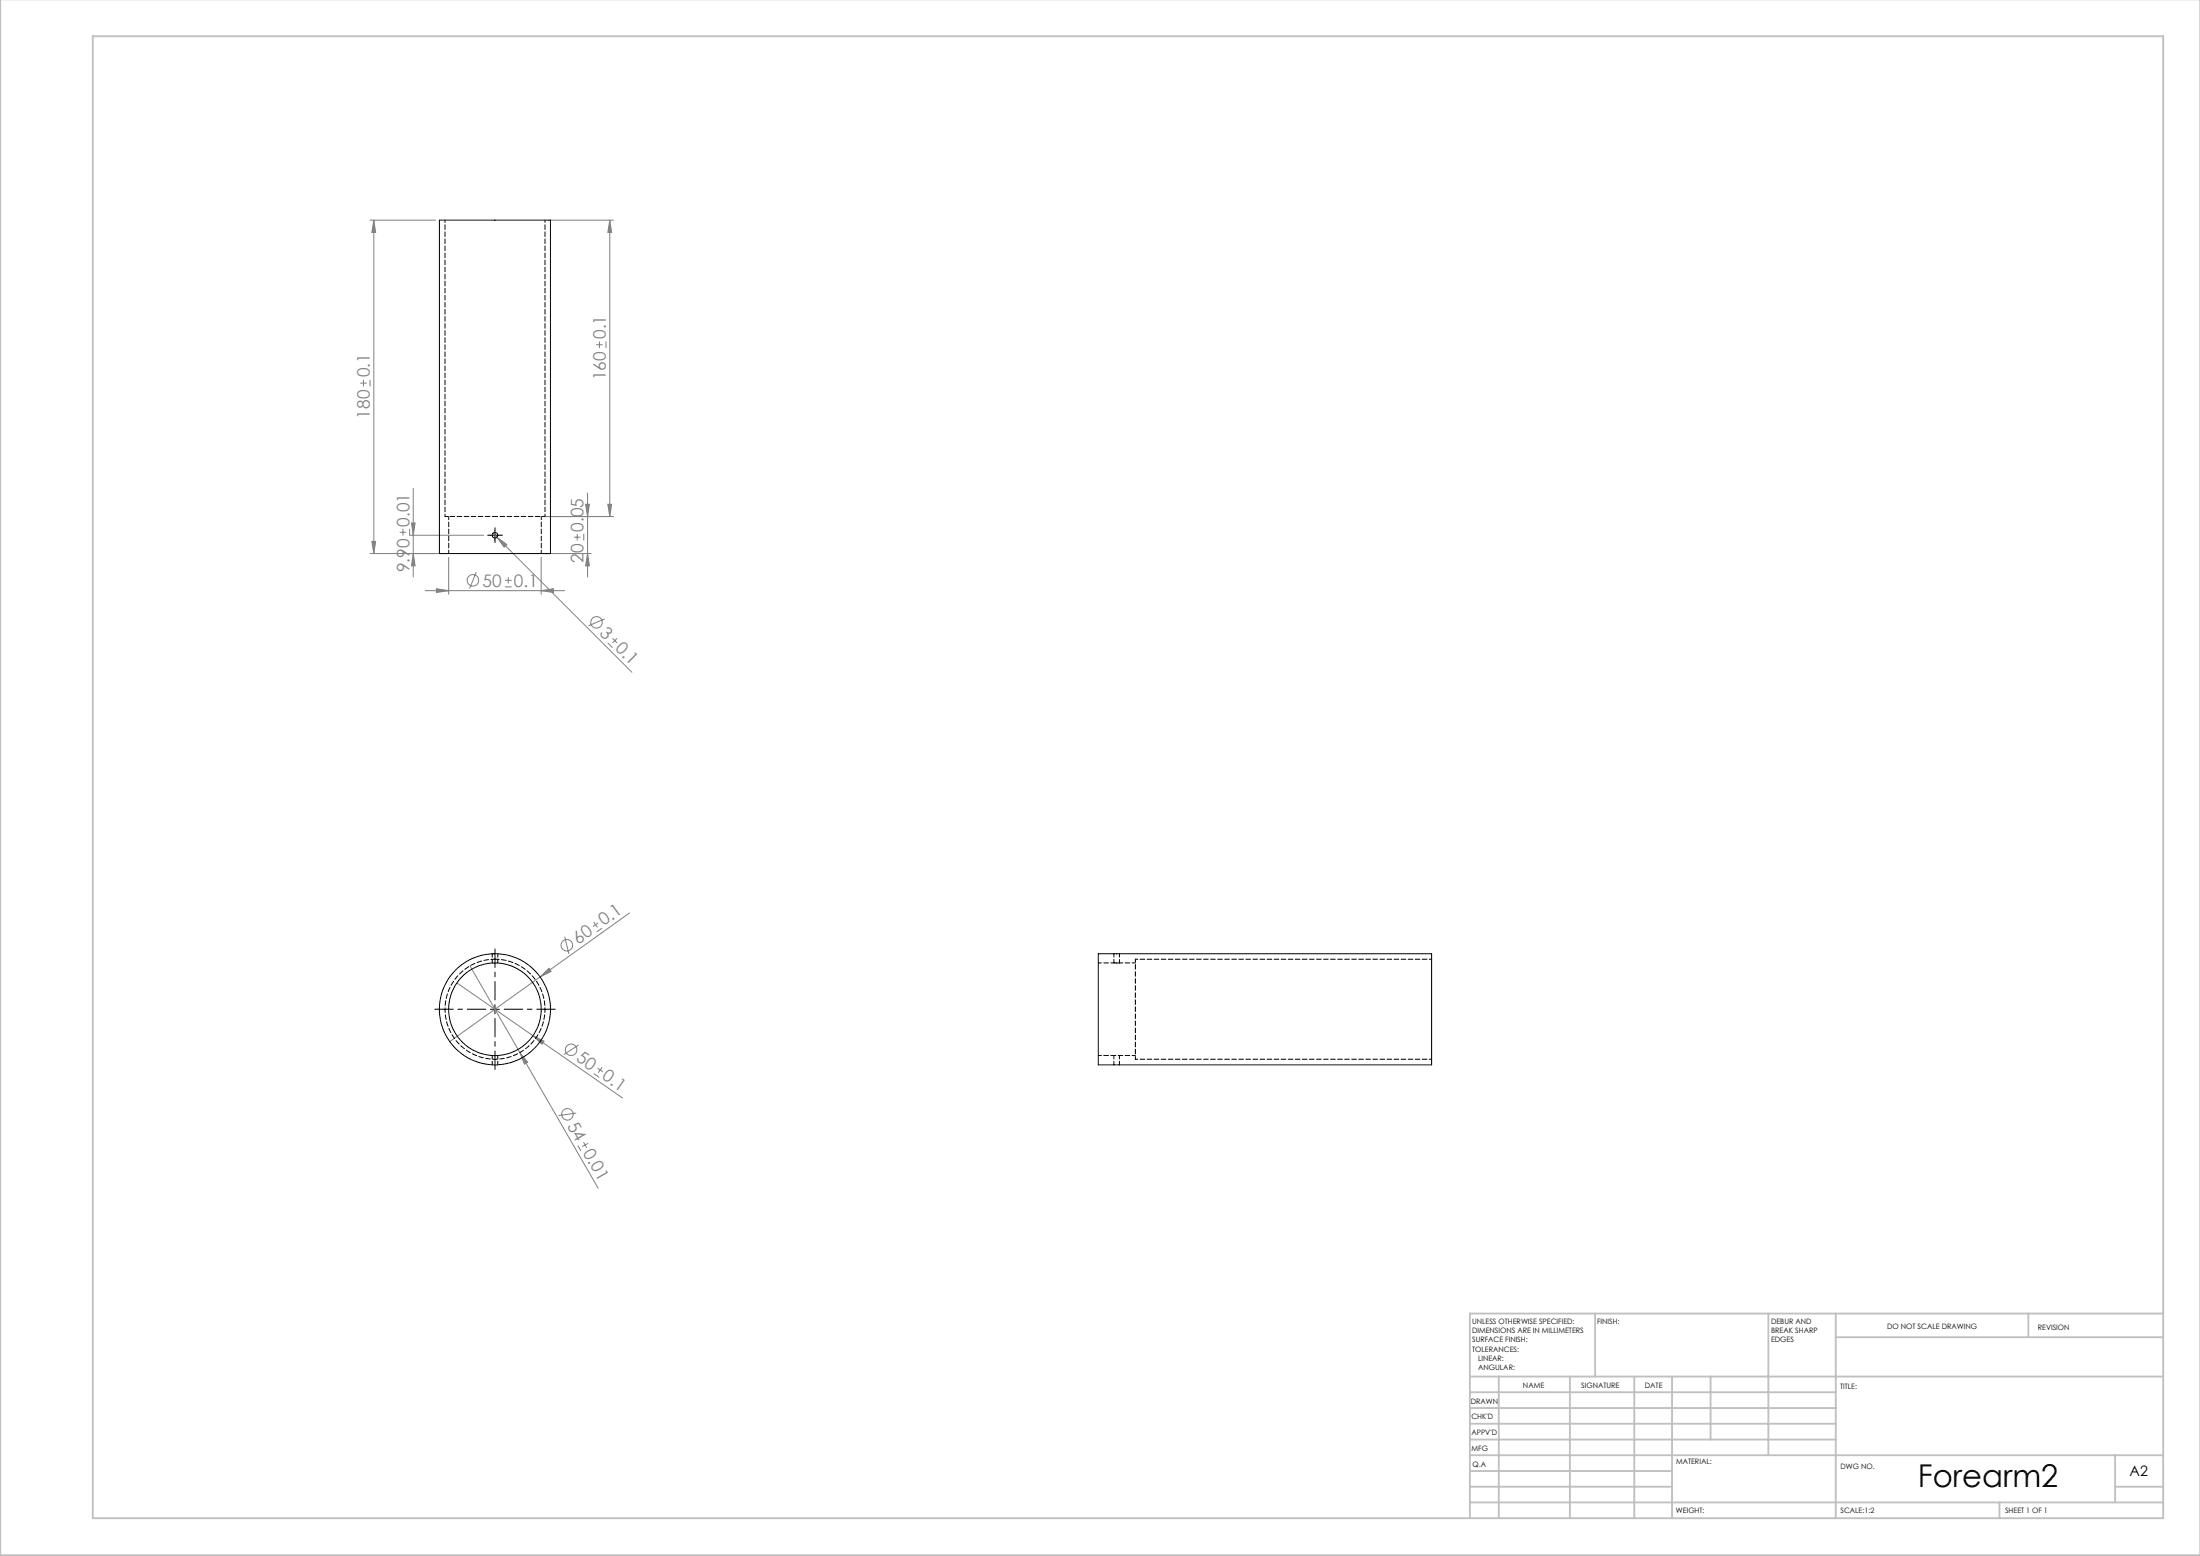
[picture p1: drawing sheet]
<svg xmlns="http://www.w3.org/2000/svg" width="594mm" height="420mm" viewBox="0 0 594 420" stroke-linecap="round" stroke-linejoin="round" font-family="sans-serif">
<g fill="none" stroke="#808080" stroke-width=".27">
<path d="M99.9 59.4h17.7M100.9 59.4v90M100.9 59.4l.5 3.3h-1zM148.1 59.4h17.5M164.6 59.4v80M164.6 59.4l.5 3.3h-1zM161 93h1.7M161.9 92.2v1.7M163.6 92.2v1.7M97.3 103.4h1.7M98.1 102.5v1.8M99.9 102.5v1.8"/>
<path d="M111.6 131.8v24M147.1 139.4h18.5M158.1 136.1h1l-.5 3.3zM158.6 133.1v22.7M164.1 136.1h1l-.5 3.3zM99.9 149.4h20.2M100.4 146.1h1l-.5 3.3zM107.9 143.7h1.8M108.8 142.8v1.8M110.6 144.5h20M110.6 142.8v1.8M111.1 141.2h1l-.5 3.3z"/>
<path d="M111.6 149.4l.5 3.3h-1zM114.8 159.4h37.7M117.8 158.9l3.3 .5-3.3 .5zM121.1 150.4v10M128.6 154.4l-1.8 4.5M133.1 144l37.5 37.5M134.2 145l2.6 2-.7 .7zM136.3 158.4h1.8M136.3 156.7h1.8M137.2 155.8v1.7M146.1 159.4l3.3-.5v1zM146.1 150.4v10"/>
<path d="M147.1 149.4h12.5M155 145h1.7M155.9 144.1v1.8M157.6 144.1v1.8M158.6 149.4l.5 3.3h-1zM163.3 167.1l-4.4 1.8M164.1 173.5l1.3 1.3M165.4 172.3l1.2 1.2M166.6 172.3l-1.2 1.2M152.5 252.8l1.1 4.7M160.3 248.9l1 1.4M161.5 249.1l-1.4 1"/>
<path d="M162.6 250.5l-1.5 1M170 246.4l-48.6 34.7M123.4 265.3l44.7 31.1M126.9 260.7l34.6 60M143.9 279.6l3 1.4-.6 .9zM145.8 263.7l2.4-2.3 .6 .8zM140.4 284.1l2.1 2.6-.9 .5zM156.2 282.1l-4 2.6M160.3 289.8l1.5 1M161.3 288.3l1.5 1M162.6 288.1l-1.1 1.4M155.6 300.4l-4.8 .7"/>
<path d="M156 309.2l.9 1.5M157.6 308.3l.8 1.5M158.8 308.6l-1.6 .9"/>
<circle cx="127.7" cy="156.6" r="1.55"/>
<circle cx="161.1" cy="168" r="1.57"/>
<circle cx="153" cy="255.1" r="1.56"/>
<circle cx="154.2" cy="283.4" r="1.55"/>
<circle cx="153.2" cy="300.8" r="1.56"/>
</g>
<path d="M132.4 144.5h-.8M133.7 143.2v-.7M133.7 145.7v.8M134.9 144.5h.8" fill="none" stroke="#000" stroke-width=".27" stroke-dasharray="15.2 1.3 1.3 1.3"/>
<path d="M131.2 272.4h-13.8M133.7 269.9v-13.7M133.7 274.9v13.8M136.2 272.4h13.7" fill="none" stroke="#000" stroke-width=".27" stroke-dasharray="15.2 1.3 1.3 1.3" stroke-dashoffset="10.3"/>
<path d="M132.4 144.5h2.5M133.6 143.2v2.5M132.4 272.4h2.5M133.6 271.2v2.5" fill="none" stroke="#000" stroke-width=".27"/>
<g fill="none" stroke="#c0c0c0" stroke-width=".5">
<path d="M.1 -.1v419.9h594M25 9.8h559.1v400h-559.1zM430.7 354.6v17M477.4 354.6v38.2M495.7 354.6v55.2M547.7 354.6v6.3M584.1 354.6h-187.2v55.2M396.9 371.6h187.2M396.9 375.8h98.8M404.7 371.6v38.2M423.9 371.6v38.2M441.3 371.6v38.2"/>
<path d="M451.4 371.6v38.2M461.9 371.6v17M495.7 360.9h88.4M396.9 388.6h98.8M396.9 384.3h98.8M396.9 380.1h98.8M396.9 397.1h54.5M396.9 392.8h187.2M571.1 392.8v12.7M396.9 405.5h187.2M396.9 401.3h54.5M539.9 405.5v4.3"/>
<path d="M571.1 401.3h13"/>
</g>
<g fill="#808080">
<path d="M145.8 263.7l2.4-2.3 .6 .8z"/>
<path d="M140.4 284.1l2.1 2.6-.9 .5z"/>
<path d="M134.2 145l2.6 2-.7 .7z"/>
<path d="M143.9 279.6l3 1.4-.6 .9z"/>
<path d="M146.1 159.4l3.3-.5v1zM117.8 158.9l3.3 .5-3.3 .5z"/>
<path d="M158.6 149.4l.5 3.3h-1zM158.1 136.1h1l-.5 3.3zM164.1 136.1h1l-.5 3.3zM164.6 59.4l.5 3.3h-1z"/>
<path d="M100.9 59.4l.5 3.3h-1zM100.4 146.1h1l-.5 3.3zM111.1 141.2h1l-.5 3.3zM111.6 149.4l.5 3.3h-1z"/>
</g>
<g fill="none" stroke="#000" stroke-width=".27">
<path d="M118.6 59.4h30v90h-30zM134.3 144.2v.5M132.9 257.4h.1M296.5 257.4h90v30h-90zM301.4 257.4h.1"/>
<circle cx="133.6" cy="144.5" r=".75"/>
<circle cx="133.6" cy="272.4" r="12.5"/>
<circle cx="133.6" cy="272.4" r="15"/>
</g>
<path d="M133.7 258.9a13.5 13.5 0 0 1 11.8 20 13.5 13.5 0 0 1-23.2 .8 13.5 13.5 0 0 1 10.4-20.8h1" fill="none" stroke="#000" stroke-width=".27" stroke-dasharray="1.3 .6" stroke-dashoffset=".1"/>
<path d="M132.9 257.4v2.5M134.4 259.9v-2.5M300.8 257.4v2.5M302.3 259.9v-2.5M132.9 284.9v2.5M134.4 287.4v-2.5M300.8 284.9v2.5M302.3 287.4v-2.5" fill="none" stroke="#000" stroke-width=".27" stroke-dasharray="1.3 .6" stroke-dashoffset=".3"/>
<path d="M120.2 59.4v80M120.2 139.4h13.5M133.7 139.4h13.5M147.1 139.4v-80M386.6 258.9h-80.1M306.5 285.9h80.1" fill="none" stroke="#000" stroke-width=".27" stroke-dasharray="1.3 .6" stroke-dashoffset=".6"/>
<path d="M121.1 139.4v10M146.1 149.4v-10M300.8 259.9h-4.2M301.5 259.9h-.7M302.2 259.9h-.7M306.5 259.9h-4.3M296.6 284.9h4.2M302.3 284.9h4.3" fill="none" stroke="#000" stroke-width=".27" stroke-dasharray="1.3 .6" stroke-dashoffset=".4"/>
<path d="M306.5 258.9v27" fill="none" stroke="#000" stroke-width=".27" stroke-dasharray="1.3 .6" stroke-dashoffset=".5"/>
<path d="M300.8 284.9h1.5" fill="none" stroke="#000" stroke-width=".27" stroke-dasharray="1.3 .6" stroke-dashoffset=".7"/>
<path d="M301.5 259.9h.1" fill="none" stroke="#000" stroke-width=".27" stroke-dasharray="1.3 .6"/>
<text font-size="8.5" x="517.8" y="401.5">Forearm2</text>
<g font-size="4.7" fill="#808080">
<text x="163.6" y="91.5" transform="rotate(-90 163.6 91.5)">0.1</text>
<text x="99.9" y="101.9" transform="rotate(-90 99.9 101.9)">0.1</text>
<text x="163.6" y="102.6" transform="rotate(-90 163.6 102.6)">160</text>
<text x="99.9" y="113" transform="rotate(-90 99.9 113)">180</text>
<text x="110.5" y="142.1" transform="rotate(-90 110.5 142.1)">0.01</text>
<text x="157.6" y="143.5" transform="rotate(-90 157.6 143.5)">0.05</text>
<text x="110.5" y="154.5" transform="rotate(-90 110.5 154.5)">9.90</text>
<text x="157.6" y="152" transform="rotate(-90 157.6 152)">20</text>
<text x="130.3" y="158.3">50</text>
<text x="138.8" y="158.3">0.1</text>
<text x="161.7" y="171" transform="rotate(45 161.7 171)">3</text>
<text x="165.9" y="175.2" transform="rotate(45 165.9 175.2)">0.1</text>
<text x="163.1" y="250.1" transform="rotate(-36 163.1 250.1)">0.1</text>
<text x="156.1" y="255" transform="rotate(-36 156.1 255)">60</text>
<text x="155.4" y="286.2" transform="rotate(35 155.4 286.2)">50</text>
<text x="162.3" y="291.1" transform="rotate(35 162.3 291.1)">0.1</text>
<text x="153" y="303.8" transform="rotate(60 153 303.8)">54</text>
<text x="157.3" y="311.2" transform="rotate(60 157.3 311.2)">0.01</text>
</g>
<text font-size="3.9" x="575" y="398.4">A2</text>
<g font-size="2">
<text x="397.5" y="357.4">UNLESS OTHERWISE SPECIFIED:</text>
<text x="397.5" y="359.9">DIMENSIONS ARE IN MILLIMETERS</text>
<text x="431.2" y="357.4">FINISH:</text>
<text x="478.2" y="357.3">DEBUR AND</text>
<text x="478.2" y="359.8">BREAK SHARP</text>
<text x="509.5" y="358.8">DO NOT SCALE DRAWING</text>
<text x="550.2" y="359">REVISION</text>
<text x="397.5" y="362.4">SURFACE FINISH:</text>
<text x="397.5" y="364.9">TOLERANCES:</text>
<text x="478.2" y="362.3">EDGES</text>
<text x="399.1" y="367.4">LINEAR:</text>
<text x="399.1" y="369.9">ANGULAR:</text>
<text x="411.2" y="374.8">NAME</text>
<text x="426.9" y="374.7">SIGNATURE</text>
<text x="444.1" y="374.7">DATE</text>
<text x="496.8" y="375">TITLE:</text>
<text x="397.1" y="378.9">DRAWN</text>
<text x="397.3" y="383.1">CHK'D</text>
<text x="397.3" y="387.2">APPV'D</text>
<text x="397.3" y="391.6">MFG</text>
<text x="397.5" y="395.9">Q.A</text>
<text x="452.5" y="395.3">MATERIAL:</text>
<text x="497" y="396.4">DWG NO.</text>
<text x="452.5" y="408.3">WEIGHT:</text>
<text x="497" y="408.4">SCALE:1:2</text>
<text x="541.4" y="408.4">SHEET 1 OF 1</text>
</g>
</svg>
